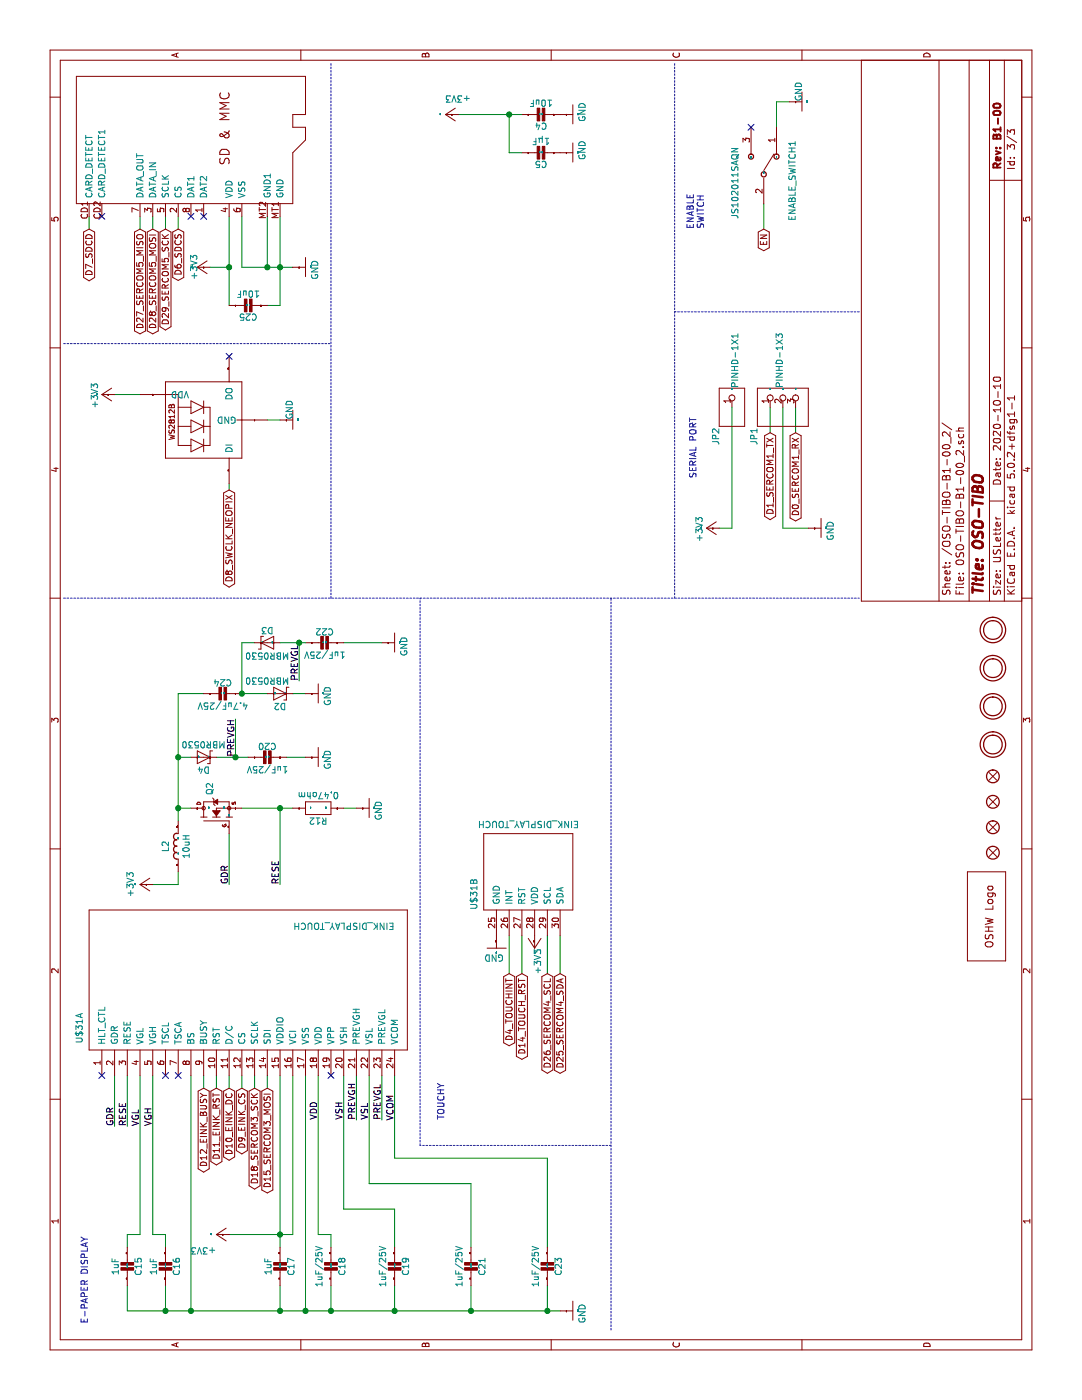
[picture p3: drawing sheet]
EESchema Schematic File Version 4
LIBS:OSO-TIBO-B1-00-cache
EELAYER 26 0
EELAYER END
$Descr USLetter 11000 8500
encoding utf-8
Sheet 3 3
Title "OSO-TIBO"
Date "2020-10-10"
Rev "B1-00"
Comp ""
Comment1 ""
Comment2 ""
Comment3 ""
Comment4 ""
$EndDescr
Wire Wire Line
	700  2600 700  3100
Wire Wire Line
	700  3100 700  3700
Wire Wire Line
	700  3700 700  4300
Wire Wire Line
	700  4300 700  4400
Wire Wire Line
	900  2200 700  2200
Wire Wire Line
	700  2200 700  2400
Wire Wire Line
	700  2400 700  2600
Wire Wire Line
	900  2600 700  2600
Wire Wire Line
	2550 2400 700  2400
Wire Wire Line
	700  3100 900  3100
Wire Wire Line
	700  3700 900  3700
Wire Wire Line
	700  4300 900  4300
Wire Wire Line
	2550 1500 700  1500
Wire Wire Line
	700  1500 700  2200
Wire Wire Line
	700  1500 700  1300
Wire Wire Line
	700  1300 700  1000
Wire Wire Line
	700  1000 900  1000
Wire Wire Line
	900  1300 700  1300
Connection ~ 700  2600
Connection ~ 700  2400
Connection ~ 700  3100
Connection ~ 700  3700
Connection ~ 700  4300
Connection ~ 700  2200
Connection ~ 700  1500
Connection ~ 700  1300
Wire Wire Line
	5550 2300 5550 2400
Wire Wire Line
	5950 3000 5950 2700
Wire Wire Line
	4650 2800 4650 2700
Wire Wire Line
	5050 2250 5050 2400
Wire Wire Line
	10200 6100 10200 6200
Wire Wire Line
	10000 6100 10200 6100
Wire Wire Line
	9300 1900 8900 1900
Wire Wire Line
	8900 1900 8900 2100
Wire Wire Line
	8900 2100 8900 2200
Wire Wire Line
	8900 2200 8900 2300
Wire Wire Line
	9300 2200 8900 2200
Wire Wire Line
	9300 2100 8900 2100
Wire Wire Line
	8600 2100 8600 2200
Wire Wire Line
	8600 2200 8900 2200
Connection ~ 8900 2200
Connection ~ 8900 2100
Wire Wire Line
	7800 6150 6850 6150
Wire Wire Line
	6850 6150 6850 6350
Wire Wire Line
	7700 2200 7700 2100
Wire Wire Line
	2550 1900 2450 1900
Text GLabel 2450 1900 0    50   BiDi ~ 0
D9_EINK_CS
Wire Wire Line
	2550 1800 2450 1800
Text GLabel 2450 1800 0    50   BiDi ~ 0
D10_EINK_DC
Wire Wire Line
	2550 1600 2450 1600
Text GLabel 2450 1600 0    50   BiDi ~ 0
D12_EINK_BUSY
Wire Wire Line
	9300 1300 9200 1300
Text GLabel 9200 1300 0    50   BiDi ~ 0
D29_SERCOM5_SCK
Wire Wire Line
	9300 1200 9200 1200
Text GLabel 9200 1200 0    50   BiDi ~ 0
D28_SERCOM5_MOSI
Wire Wire Line
	9300 1100 9200 1100
Text GLabel 9200 1100 0    50   BiDi ~ 0
D27_SERCOM5_MISO
Wire Wire Line
	9400 6000 9200 6000
Text GLabel 9200 6000 0    50   BiDi ~ 0
EN
Wire Wire Line
	4050 1200 4050 1400
Wire Wire Line
	4050 1400 4150 1400
Wire Wire Line
	1200 2200 1300 2200
Wire Wire Line
	1300 2200 2550 2200
Wire Wire Line
	1300 1800 1300 2200
Wire Wire Line
	2550 2300 1300 2300
Wire Wire Line
	1300 2200 1300 2300
Connection ~ 1300 2200
Wire Wire Line
	9300 1800 8900 1800
Wire Wire Line
	8900 1650 8900 1800
Wire Wire Line
	8600 1800 8900 1800
Connection ~ 8900 1800
Wire Wire Line
	6850 5650 6850 5750
Wire Wire Line
	6850 5750 7800 5750
Wire Wire Line
	7900 900  7900 1100
Wire Wire Line
	9800 4000 10100 4000
Wire Wire Line
	10100 4000 10100 3600
Wire Wire Line
	10100 4000 10100 4100
Wire Wire Line
	9800 4100 9800 4000
Connection ~ 10100 4000
Wire Wire Line
	2550 900  2150 900 
Text Label 2150 900  0    50   ~ 0
GDR
Wire Wire Line
	4050 1800 4450 1800
Text Label 4050 1800 0    50   ~ 0
GDR
Wire Wire Line
	2150 1000 2550 1000
Text Label 2150 1000 0    50   ~ 0
RESE
Wire Wire Line
	4650 2300 4650 2200
Wire Wire Line
	4650 2200 4050 2200
Wire Wire Line
	4650 1900 4650 2200
Text Label 4050 2200 0    50   ~ 0
RESE
Connection ~ 4650 2200
Wire Wire Line
	1200 4300 1900 4300
Wire Wire Line
	1900 4300 1900 3100
Wire Wire Line
	1900 3100 2550 3100
Text Label 2400 3100 2    50   ~ 0
VCOM
Wire Wire Line
	2200 3000 2550 3000
Text Label 2200 3000 0    50   ~ 0
PREVGL
Text Label 5650 2350 0    50   ~ 0
PREVGL
Wire Wire Line
	2550 2900 1700 2900
Wire Wire Line
	1700 2900 1700 3700
Wire Wire Line
	1700 3700 1200 3700
Text Label 2200 2900 0    50   ~ 0
VSL
Wire Wire Line
	2200 2800 2550 2800
Text Label 2200 2800 0    50   ~ 0
PREVGH
Wire Wire Line
	5050 1950 5050 1850
Wire Wire Line
	5350 1850 5050 1850
Wire Wire Line
	5050 1700 5050 1850
Text Label 5350 1850 2    50   ~ 0
PREVGH
Connection ~ 5050 1850
Wire Wire Line
	2550 2700 1500 2700
Wire Wire Line
	1500 2700 1500 3100
Wire Wire Line
	1500 3100 1200 3100
Text Label 2200 2700 0    50   ~ 0
VSH
Wire Wire Line
	1300 2500 2550 2500
Wire Wire Line
	1200 2600 1300 2600
Wire Wire Line
	1300 2600 1300 2500
Text Label 2200 2500 0    50   ~ 0
VDD
Wire Wire Line
	2550 1200 1300 1200
Wire Wire Line
	1300 1200 1300 1300
Wire Wire Line
	1300 1300 1200 1300
Text Label 2150 1200 0    50   ~ 0
VGH
Wire Wire Line
	1200 1000 1300 1000
Wire Wire Line
	1300 1000 1300 1100
Wire Wire Line
	1300 1100 2550 1100
Text Label 2150 1100 0    50   ~ 0
VGL
Wire Wire Line
	5950 2000 5950 1900
Wire Wire Line
	5950 1900 5550 1900
Wire Wire Line
	5550 2100 5550 1900
Connection ~ 5550 1900
Wire Wire Line
	4650 1400 5050 1400
Wire Wire Line
	5050 1400 5050 1500
Wire Wire Line
	4650 1400 4550 1400
Wire Wire Line
	4650 1500 4650 1400
Wire Wire Line
	5050 1400 5550 1400
Wire Wire Line
	5550 1400 5550 1600
Connection ~ 4650 1400
Connection ~ 5050 1400
Wire Wire Line
	2550 1700 2450 1700
Text GLabel 2450 1700 0    50   BiDi ~ 0
D11_EINK_RST
Wire Wire Line
	9300 1400 9200 1400
Text GLabel 9200 1400 0    50   BiDi ~ 0
D6_SDCS
Wire Wire Line
	9200 700  9300 700 
Text GLabel 9200 700  0    50   BiDi ~ 0
D7_SDCD
Wire Wire Line
	7800 6050 7600 6050
Text GLabel 7600 6050 0    50   BiDi ~ 0
D1_SERCOM1_TX
Wire Wire Line
	7800 6250 7600 6250
Text GLabel 7600 6250 0    50   BiDi ~ 0
D0_SERCOM1_RX
Wire Wire Line
	7200 1800 7150 1800
Text GLabel 7150 1800 0    50   BiDi ~ 0
D8_SWCLK_NEOPIX
Wire Wire Line
	2450 2100 2550 2100
Text GLabel 2450 2100 0    50   BiDi ~ 0
D15_SERCOM3_MOSI
Wire Wire Line
	2450 2000 2550 2000
Text GLabel 2450 2000 0    50   BiDi ~ 0
D18_SERCOM3_SCK
Wire Wire Line
	3650 4400 3350 4400
Text GLabel 3350 4400 0    50   BiDi ~ 0
D25_SERCOM4_SDA
Wire Wire Line
	3650 4300 3350 4300
Text GLabel 3350 4300 0    50   BiDi ~ 0
D26_SERCOM4_SCL
Wire Wire Line
	3350 4100 3650 4100
Text GLabel 3350 4100 0    50   BiDi ~ 0
D14_TOUCH_RST
Wire Wire Line
	3650 4000 3350 4000
Text GLabel 3350 4000 0    50   BiDi ~ 0
D4_TOUCHINT
$Comp
L OSO-TIBO-B1-00-eagle-import:GND #GND3
U 1 0 21A7002F7679BDCC
P 700 4500
AR Path="/21A7002F7679BDCC" Ref="#GND3"  Part="1" 
AR Path="/5F6E91F6/21A7002F7679BDCC" Ref="#GND03"  Part="1" 
F 0 "#GND03" H 700 4500 50  0001 C CNN
F 1 "GND" H 600 4400 50  0000 L BNN
F 2 "" H 700 4500 50  0001 C CNN
F 3 "" H 700 4500 50  0001 C CNN
	1    700  4500
	1    0    0    -1  
$EndComp
$Comp
L OSO-TIBO-B1-00-eagle-import:CAP_CERAMIC0805_10MGAP C21
U 1 0 917D69622025ECA4
P 1100 3700
AR Path="/917D69622025ECA4" Ref="C21"  Part="1" 
AR Path="/5F6E91F6/917D69622025ECA4" Ref="C21"  Part="1" 
F 0 "C21" V 1009 3750 50  0000 C CNN
F 1 "1uF/25V" V 1190 3750 50  0000 C CNN
F 2 "OSO-TIBO-B1-00:0805_10MGAP" H 1100 3700 50  0001 C CNN
F 3 "" H 1100 3700 50  0001 C CNN
	1    1100 3700
	0    -1   -1   0   
$EndComp
$Comp
L OSO-TIBO-B1-00-eagle-import:CAP_CERAMIC0805_10MGAP C19
U 1 0 AAC5233745DDAF8
P 1100 3100
AR Path="/AAC5233745DDAF8" Ref="C19"  Part="1" 
AR Path="/5F6E91F6/AAC5233745DDAF8" Ref="C19"  Part="1" 
F 0 "C19" V 1009 3150 50  0000 C CNN
F 1 "1uF/25V" V 1190 3150 50  0000 C CNN
F 2 "OSO-TIBO-B1-00:0805_10MGAP" H 1100 3100 50  0001 C CNN
F 3 "" H 1100 3100 50  0001 C CNN
	1    1100 3100
	0    -1   -1   0   
$EndComp
$Comp
L OSO-TIBO-B1-00-eagle-import:CAP_CERAMIC0805_10MGAP C23
U 1 0 4B9DF6565BEAB93E
P 1100 4300
AR Path="/4B9DF6565BEAB93E" Ref="C23"  Part="1" 
AR Path="/5F6E91F6/4B9DF6565BEAB93E" Ref="C23"  Part="1" 
F 0 "C23" V 1009 4350 50  0000 C CNN
F 1 "1uF/25V" V 1190 4350 50  0000 C CNN
F 2 "OSO-TIBO-B1-00:0805_10MGAP" H 1100 4300 50  0001 C CNN
F 3 "" H 1100 4300 50  0001 C CNN
	1    1100 4300
	0    -1   -1   0   
$EndComp
$Comp
L OSO-TIBO-B1-00-eagle-import:CAP_CERAMIC0805_10MGAP C18
U 1 0 F058B0C37B635A12
P 1100 2600
AR Path="/F058B0C37B635A12" Ref="C18"  Part="1" 
AR Path="/5F6E91F6/F058B0C37B635A12" Ref="C18"  Part="1" 
F 0 "C18" V 1009 2650 50  0000 C CNN
F 1 "1uF/25V" V 1190 2650 50  0000 C CNN
F 2 "OSO-TIBO-B1-00:0805_10MGAP" H 1100 2600 50  0001 C CNN
F 3 "" H 1100 2600 50  0001 C CNN
	1    1100 2600
	0    -1   -1   0   
$EndComp
$Comp
L OSO-TIBO-B1-00-eagle-import:CAP_CERAMIC0805_10MGAP C17
U 1 0 D2C6A9CEA3BC34D1
P 1100 2200
AR Path="/D2C6A9CEA3BC34D1" Ref="C17"  Part="1" 
AR Path="/5F6E91F6/D2C6A9CEA3BC34D1" Ref="C17"  Part="1" 
F 0 "C17" V 1009 2250 50  0000 C CNN
F 1 "1uF" V 1190 2250 50  0000 C CNN
F 2 "OSO-TIBO-B1-00:0805_10MGAP" H 1100 2200 50  0001 C CNN
F 3 "" H 1100 2200 50  0001 C CNN
	1    1100 2200
	0    -1   -1   0   
$EndComp
$Comp
L OSO-TIBO-B1-00-eagle-import:CAP_CERAMIC0805_10MGAP C16
U 1 0 6A50AA8C7989D20F
P 1100 1300
AR Path="/6A50AA8C7989D20F" Ref="C16"  Part="1" 
AR Path="/5F6E91F6/6A50AA8C7989D20F" Ref="C16"  Part="1" 
F 0 "C16" V 1009 1350 50  0000 C CNN
F 1 "1uF" V 1190 1350 50  0000 C CNN
F 2 "OSO-TIBO-B1-00:0805_10MGAP" H 1100 1300 50  0001 C CNN
F 3 "" H 1100 1300 50  0001 C CNN
	1    1100 1300
	0    -1   -1   0   
$EndComp
$Comp
L OSO-TIBO-B1-00-eagle-import:CAP_CERAMIC0805_10MGAP C15
U 1 0 AF22654206613D84
P 1100 1000
AR Path="/AF22654206613D84" Ref="C15"  Part="1" 
AR Path="/5F6E91F6/AF22654206613D84" Ref="C15"  Part="1" 
F 0 "C15" V 1009 1050 50  0000 C CNN
F 1 "1uF" V 1190 1050 50  0000 C CNN
F 2 "OSO-TIBO-B1-00:0805_10MGAP" H 1100 1000 50  0001 C CNN
F 3 "" H 1100 1000 50  0001 C CNN
	1    1100 1000
	0    -1   -1   0   
$EndComp
$Comp
L OSO-TIBO-B1-00-eagle-import:CAP_CERAMIC0805_10MGAP C20
U 1 0 C047EA934AE2890
P 5050 2150
AR Path="/C047EA934AE2890" Ref="C20"  Part="1" 
AR Path="/5F6E91F6/C047EA934AE2890" Ref="C20"  Part="1" 
F 0 "C20" V 4960 2199 50  0000 C CNN
F 1 "1uF/25V" V 5141 2199 50  0000 C CNN
F 2 "OSO-TIBO-B1-00:0805_10MGAP" H 5050 2150 50  0001 C CNN
F 3 "" H 5050 2150 50  0001 C CNN
	1    5050 2150
	-1   0    0    -1  
$EndComp
$Comp
L OSO-TIBO-B1-00-eagle-import:CAP_CERAMIC0805_10MGAP C22
U 1 0 2B468CD54F1DA33C
P 5950 2600
AR Path="/2B468CD54F1DA33C" Ref="C22"  Part="1" 
AR Path="/5F6E91F6/2B468CD54F1DA33C" Ref="C22"  Part="1" 
F 0 "C22" V 5860 2649 50  0000 C CNN
F 1 "1uF/25V" V 6041 2649 50  0000 C CNN
F 2 "OSO-TIBO-B1-00:0805_10MGAP" H 5950 2600 50  0001 C CNN
F 3 "" H 5950 2600 50  0001 C CNN
	1    5950 2600
	-1   0    0    -1  
$EndComp
$Comp
L OSO-TIBO-B1-00-eagle-import:DIODE-SCHOTTKYSOD-123 D2
U 1 0 A021D8E1700986F3
P 5550 2200
AR Path="/A021D8E1700986F3" Ref="D2"  Part="1" 
AR Path="/5F6E91F6/A021D8E1700986F3" Ref="D2"  Part="1" 
F 0 "D2" H 5550 2300 50  0000 C CNN
F 1 "MBR0530" H 5450 2100 50  0000 C CNN
F 2 "OSO-TIBO-B1-00:SOD-123" H 5550 2200 50  0001 C CNN
F 3 "" H 5550 2200 50  0001 C CNN
	1    5550 2200
	0    -1   1    0   
$EndComp
$Comp
L OSO-TIBO-B1-00-eagle-import:GND #U$9
U 1 0 BC0C1BC29B8BA149
P 5950 3100
AR Path="/BC0C1BC29B8BA149" Ref="#U$9"  Part="1" 
AR Path="/5F6E91F6/BC0C1BC29B8BA149" Ref="#U$09"  Part="1" 
F 0 "#U$09" H 5950 3100 50  0001 C CNN
F 1 "GND" H 5900 3000 50  0000 L BNN
F 2 "" H 5950 3100 50  0001 C CNN
F 3 "" H 5950 3100 50  0001 C CNN
	1    5950 3100
	-1   0    0    -1  
$EndComp
$Comp
L OSO-TIBO-B1-00-eagle-import:DIODE-SCHOTTKYSOD-123 D3
U 1 0 ACB2CC2F69D8774A
P 5950 2100
AR Path="/ACB2CC2F69D8774A" Ref="D3"  Part="1" 
AR Path="/5F6E91F6/ACB2CC2F69D8774A" Ref="D3"  Part="1" 
F 0 "D3" H 5950 2200 50  0000 C CNN
F 1 "MBR0530" H 5950 2001 50  0000 C CNN
F 2 "OSO-TIBO-B1-00:SOD-123" H 5950 2100 50  0001 C CNN
F 3 "" H 5950 2100 50  0001 C CNN
	1    5950 2100
	0    1    -1   0   
$EndComp
$Comp
L OSO-TIBO-B1-00-eagle-import:CAP_CERAMIC0805-NOOUTLINE C24
U 1 0 51FC2FBC01F76358
P 5550 1800
AR Path="/51FC2FBC01F76358" Ref="C24"  Part="1" 
AR Path="/5F6E91F6/51FC2FBC01F76358" Ref="C24"  Part="1" 
F 0 "C24" V 5460 1849 50  0000 C CNN
F 1 "4.7uF/25V" V 5641 1849 50  0000 C CNN
F 2 "OSO-TIBO-B1-00:0805-NO" H 5550 1800 50  0001 C CNN
F 3 "" H 5550 1800 50  0001 C CNN
	1    5550 1800
	-1   0    0    -1  
$EndComp
$Comp
L OSO-TIBO-B1-00-eagle-import:DIODE-SCHOTTKYSOD-123 D4
U 1 0 DBE7B4438CABE33D
P 5050 1600
AR Path="/DBE7B4438CABE33D" Ref="D4"  Part="1" 
AR Path="/5F6E91F6/DBE7B4438CABE33D" Ref="D4"  Part="1" 
F 0 "D4" H 5050 1700 50  0000 C CNN
F 1 "MBR0530" H 5050 1502 50  0000 C CNN
F 2 "OSO-TIBO-B1-00:SOD-123" H 5050 1600 50  0001 C CNN
F 3 "" H 5050 1600 50  0001 C CNN
	1    5050 1600
	0    -1   1    0   
$EndComp
$Comp
L OSO-TIBO-B1-00-eagle-import:RESISTOR0805_10MGAP R12
U 1 0 1BE745DAA80EB81E
P 4650 2500
AR Path="/1BE745DAA80EB81E" Ref="R12"  Part="1" 
AR Path="/5F6E91F6/1BE745DAA80EB81E" Ref="R12"  Part="1" 
F 0 "R12" H 4650 2600 50  0000 C CNN
F 1 "0.47ohm" H 4650 2400 50  0000 C CNN
F 2 "OSO-TIBO-B1-00:0805_10MGAP" H 4650 2500 50  0001 C CNN
F 3 "" H 4650 2500 50  0001 C CNN
	1    4650 2500
	0    -1   1    0   
$EndComp
$Comp
L OSO-TIBO-B1-00-eagle-import:GND #U$10
U 1 0 47A4CA199B2F7804
P 4650 2900
AR Path="/47A4CA199B2F7804" Ref="#U$10"  Part="1" 
AR Path="/5F6E91F6/47A4CA199B2F7804" Ref="#U$010"  Part="1" 
F 0 "#U$010" H 4650 2900 50  0001 C CNN
F 1 "GND" H 4590 2800 50  0000 L BNN
F 2 "" H 4650 2900 50  0001 C CNN
F 3 "" H 4650 2900 50  0001 C CNN
	1    4650 2900
	-1   0    0    -1  
$EndComp
$Comp
L OSO-TIBO-B1-00-eagle-import:IRLML2060TRPBF Q2
U 1 0 9CC25A8965F17A4E
P 4550 1700
AR Path="/9CC25A8965F17A4E" Ref="Q2"  Part="1" 
AR Path="/5F6E91F6/9CC25A8965F17A4E" Ref="Q2"  Part="1" 
F 0 "Q2" H 4750 1725 50  0000 L BNN
F 1 "IRLML0100" H 4750 1650 50  0001 L BNN
F 2 "OSO-TIBO-B1-00:SOT23-3" H 4550 1700 50  0001 C CNN
F 3 "" H 4550 1700 50  0001 C CNN
	1    4550 1700
	1    0    0    -1  
$EndComp
$Comp
L OSO-TIBO-B1-00-eagle-import:GND #U$14
U 1 0 9F7E67D4491AF09A
P 5050 2500
AR Path="/9F7E67D4491AF09A" Ref="#U$14"  Part="1" 
AR Path="/5F6E91F6/9F7E67D4491AF09A" Ref="#U$014"  Part="1" 
F 0 "#U$014" H 5050 2500 50  0001 C CNN
F 1 "GND" H 4990 2400 50  0000 L BNN
F 2 "" H 5050 2500 50  0001 C CNN
F 3 "" H 5050 2500 50  0001 C CNN
	1    5050 2500
	-1   0    0    -1  
$EndComp
$Comp
L OSO-TIBO-B1-00-eagle-import:GND #U$16
U 1 0 F4EDE20C41A0958E
P 5550 2500
AR Path="/F4EDE20C41A0958E" Ref="#U$16"  Part="1" 
AR Path="/5F6E91F6/F4EDE20C41A0958E" Ref="#U$016"  Part="1" 
F 0 "#U$016" H 5550 2500 50  0001 C CNN
F 1 "GND" H 5490 2400 50  0000 L BNN
F 2 "" H 5550 2500 50  0001 C CNN
F 3 "" H 5550 2500 50  0001 C CNN
	1    5550 2500
	-1   0    0    -1  
$EndComp
$Comp
L OSO-TIBO-B1-00-eagle-import:GND #U$12
U 1 0 8A2E4898CB8F9854
P 10200 6300
AR Path="/8A2E4898CB8F9854" Ref="#U$12"  Part="1" 
AR Path="/5F6E91F6/8A2E4898CB8F9854" Ref="#U$012"  Part="1" 
F 0 "#U$012" H 10200 6300 50  0001 C CNN
F 1 "GND" H 10040 6300 50  0000 L BNN
F 2 "" H 10200 6300 50  0001 C CNN
F 3 "" H 10200 6300 50  0001 C CNN
	1    10200 6300
	-1   0    0    -1  
$EndComp
$Comp
L OSO-TIBO-B1-00-eagle-import:+3V3 #+3V7
U 1 0 6BD379B2A36165E5
P 4050 1100
AR Path="/6BD379B2A36165E5" Ref="#+3V7"  Part="1" 
AR Path="/5F6E91F6/6BD379B2A36165E5" Ref="#+3V07"  Part="1" 
F 0 "#+3V07" H 4050 1100 50  0001 C CNN
F 1 "+3V3" H 3950 1150 50  0000 L BNN
F 2 "" H 4050 1100 50  0001 C CNN
F 3 "" H 4050 1100 50  0001 C CNN
	1    4050 1100
	1    0    0    -1  
$EndComp
$Comp
L OSO-TIBO-B1-00-eagle-import:+3V3 #+3V8
U 1 0 103CA66A1B9F338C
P 1300 1700
AR Path="/103CA66A1B9F338C" Ref="#+3V8"  Part="1" 
AR Path="/5F6E91F6/103CA66A1B9F338C" Ref="#+3V08"  Part="1" 
F 0 "#+3V08" H 1300 1700 50  0001 C CNN
F 1 "+3V3" V 1200 1700 50  0000 L BNN
F 2 "" H 1300 1700 50  0001 C CNN
F 3 "" H 1300 1700 50  0001 C CNN
	1    1300 1700
	1    0    0    -1  
$EndComp
$Comp
L OSO-TIBO-B1-00-eagle-import:OSHWLOGOLOGO5MM GOLD_ORB_SM1
U 1 0 8C1C649C7DD2BEEE
P 3450 7900
AR Path="/8C1C649C7DD2BEEE" Ref="GOLD_ORB_SM1"  Part="1" 
AR Path="/5F6E91F6/8C1C649C7DD2BEEE" Ref="GOLD_ORB_SM1"  Part="1" 
F 0 "GOLD_ORB_SM1" H 3450 7900 50  0001 C CNN
F 1 "OSHWLOGOLOGO5MM" H 3450 7900 50  0001 C CNN
F 2 "OSO-TIBO-B1-00:OSHW_5MM" H 3450 7900 50  0001 C CNN
F 3 "" H 3450 7900 50  0001 C CNN
	1    3450 7900
	1    0    0    -1  
$EndComp
$Comp
L OSO-TIBO-B1-00-eagle-import:MOUNTINGHOLE2.5 U$1
U 1 0 72343DC51274F93
P 6050 7800
AR Path="/72343DC51274F93" Ref="U$1"  Part="1" 
AR Path="/5F6E91F6/72343DC51274F93" Ref="U$1"  Part="1" 
F 0 "U$1" H 6050 7800 50  0001 C CNN
F 1 "MOUNTINGHOLE2.5" H 6050 7800 50  0001 C CNN
F 2 "OSO-TIBO-B1-00:MOUNTINGHOLE_2.5_PLATED" H 6050 7800 50  0001 C CNN
F 3 "" H 6050 7800 50  0001 C CNN
	1    6050 7800
	1    0    0    -1  
$EndComp
$Comp
L OSO-TIBO-B1-00-eagle-import:MOUNTINGHOLE2.5 U$4
U 1 0 CC0C89126F721AB2
P 5750 7800
AR Path="/CC0C89126F721AB2" Ref="U$4"  Part="1" 
AR Path="/5F6E91F6/CC0C89126F721AB2" Ref="U$4"  Part="1" 
F 0 "U$4" H 5750 7800 50  0001 C CNN
F 1 "MOUNTINGHOLE2.5" H 5750 7800 50  0001 C CNN
F 2 "OSO-TIBO-B1-00:MOUNTINGHOLE_2.5_PLATED" H 5750 7800 50  0001 C CNN
F 3 "" H 5750 7800 50  0001 C CNN
	1    5750 7800
	1    0    0    -1  
$EndComp
$Comp
L OSO-TIBO-B1-00-eagle-import:FIDUCIAL_1MM FID3
U 1 0 2630FAF44801E4DA
P 4700 7800
AR Path="/2630FAF44801E4DA" Ref="FID3"  Part="1" 
AR Path="/5F6E91F6/2630FAF44801E4DA" Ref="FID3"  Part="1" 
F 0 "FID3" H 4700 7800 50  0001 C CNN
F 1 "FIDUCIAL_1MM" H 4700 7800 50  0001 C CNN
F 2 "OSO-TIBO-B1-00:FIDUCIAL_1MM" H 4700 7800 50  0001 C CNN
F 3 "" H 4700 7800 50  0001 C CNN
	1    4700 7800
	1    0    0    -1  
$EndComp
$Comp
L OSO-TIBO-B1-00-eagle-import:FIDUCIAL_1MM FID1
U 1 0 A989F55FDB63CB8D
P 4500 7800
AR Path="/A989F55FDB63CB8D" Ref="FID1"  Part="1" 
AR Path="/5F6E91F6/A989F55FDB63CB8D" Ref="FID1"  Part="1" 
F 0 "FID1" H 4500 7800 50  0001 C CNN
F 1 "FIDUCIAL_1MM" H 4500 7800 50  0001 C CNN
F 2 "OSO-TIBO-B1-00:FIDUCIAL_1MM" H 4500 7800 50  0001 C CNN
F 3 "" H 4500 7800 50  0001 C CNN
	1    4500 7800
	1    0    0    -1  
$EndComp
$Comp
L OSO-TIBO-B1-00-eagle-import:FIDUCIAL_1MM FID4
U 1 0 50A9E3ABB6EBE2E3
P 4300 7800
AR Path="/50A9E3ABB6EBE2E3" Ref="FID4"  Part="1" 
AR Path="/5F6E91F6/50A9E3ABB6EBE2E3" Ref="FID4"  Part="1" 
F 0 "FID4" H 4300 7800 50  0001 C CNN
F 1 "FIDUCIAL_1MM" H 4300 7800 50  0001 C CNN
F 2 "OSO-TIBO-B1-00:FIDUCIAL_1MM" H 4300 7800 50  0001 C CNN
F 3 "" H 4300 7800 50  0001 C CNN
	1    4300 7800
	1    0    0    -1  
$EndComp
$Comp
L OSO-TIBO-B1-00-eagle-import:MOUNTINGHOLE2.5 U$5
U 1 0 8388261B81F2EEA7
P 5450 7800
AR Path="/8388261B81F2EEA7" Ref="U$5"  Part="1" 
AR Path="/5F6E91F6/8388261B81F2EEA7" Ref="U$5"  Part="1" 
F 0 "U$5" H 5450 7800 50  0001 C CNN
F 1 "MOUNTINGHOLE2.5" H 5450 7800 50  0001 C CNN
F 2 "OSO-TIBO-B1-00:MOUNTINGHOLE_2.5_PLATED" H 5450 7800 50  0001 C CNN
F 3 "" H 5450 7800 50  0001 C CNN
	1    5450 7800
	1    0    0    -1  
$EndComp
$Comp
L OSO-TIBO-B1-00-eagle-import:MOUNTINGHOLE2.5 U$7
U 1 0 1A9DDAF455831458
P 5150 7800
AR Path="/1A9DDAF455831458" Ref="U$7"  Part="1" 
AR Path="/5F6E91F6/1A9DDAF455831458" Ref="U$7"  Part="1" 
F 0 "U$7" H 5150 7800 50  0001 C CNN
F 1 "MOUNTINGHOLE2.5" H 5150 7800 50  0001 C CNN
F 2 "OSO-TIBO-B1-00:MOUNTINGHOLE_2.5_PLATED" H 5150 7800 50  0001 C CNN
F 3 "" H 5150 7800 50  0001 C CNN
	1    5150 7800
	1    0    0    -1  
$EndComp
$Comp
L OSO-TIBO-B1-00-eagle-import:FIDUCIAL_1MM FID2
U 1 0 B067C711E067070F
P 4900 7800
AR Path="/B067C711E067070F" Ref="FID2"  Part="1" 
AR Path="/5F6E91F6/B067C711E067070F" Ref="FID2"  Part="1" 
F 0 "FID2" H 4900 7800 50  0001 C CNN
F 1 "FIDUCIAL_1MM" H 4900 7800 50  0001 C CNN
F 2 "OSO-TIBO-B1-00:FIDUCIAL_1MM" H 4900 7800 50  0001 C CNN
F 3 "" H 4900 7800 50  0001 C CNN
	1    4900 7800
	1    0    0    -1  
$EndComp
$Comp
L OSO-TIBO-B1-00-eagle-import:MICROSD MICROSD
U 1 0 90A4D1F325AD109F
P 10000 1400
AR Path="/90A4D1F325AD109F" Ref="MICROSD"  Part="1" 
AR Path="/5F6E91F6/90A4D1F325AD109F" Ref="MICROSD1"  Part="1" 
F 0 "MICROSD1" H 10000 1400 50  0001 C CNN
F 1 "MICROSD" H 10000 1400 50  0001 C CNN
F 2 "OSO-TIBO-B1-00:MICROSD" H 10000 1400 50  0001 C CNN
F 3 "" H 10000 1400 50  0001 C CNN
	1    10000 1400
	1    0    0    -1  
$EndComp
$Comp
L OSO-TIBO-B1-00-eagle-import:GND #GND2
U 1 0 350FEA2913A376EC
P 8900 2400
AR Path="/350FEA2913A376EC" Ref="#GND2"  Part="1" 
AR Path="/5F6E91F6/350FEA2913A376EC" Ref="#GND02"  Part="1" 
F 0 "#GND02" H 8900 2400 50  0001 C CNN
F 1 "GND" H 8800 2300 50  0000 L BNN
F 2 "" H 8900 2400 50  0001 C CNN
F 3 "" H 8900 2400 50  0001 C CNN
	1    8900 2400
	1    0    0    -1  
$EndComp
$Comp
L OSO-TIBO-B1-00-eagle-import:+3V3 #+3V12
U 1 0 EBFBA6CEB115A5D5
P 8900 1550
AR Path="/EBFBA6CEB115A5D5" Ref="#+3V12"  Part="1" 
AR Path="/5F6E91F6/EBFBA6CEB115A5D5" Ref="#+3V012"  Part="1" 
F 0 "#+3V012" H 8900 1550 50  0001 C CNN
F 1 "+3V3" H 8800 1550 50  0000 L BNN
F 2 "" H 8900 1550 50  0001 C CNN
F 3 "" H 8900 1550 50  0001 C CNN
	1    8900 1550
	1    0    0    -1  
$EndComp
$Comp
L OSO-TIBO-B1-00-eagle-import:CAP_CERAMIC0805_10MGAP C25
U 1 0 E8AB4CCFED6ECF5C
P 8600 2000
AR Path="/E8AB4CCFED6ECF5C" Ref="C25"  Part="1" 
AR Path="/5F6E91F6/E8AB4CCFED6ECF5C" Ref="C25"  Part="1" 
F 0 "C25" V 8509 2049 50  0000 C CNN
F 1 "10uF" V 8690 2049 50  0000 C CNN
F 2 "OSO-TIBO-B1-00:0805_10MGAP" H 8600 2000 50  0001 C CNN
F 3 "" H 8600 2000 50  0001 C CNN
	1    8600 2000
	1    0    0    -1  
$EndComp
$Comp
L OSO-TIBO-B1-00-eagle-import:PINHD-1X3 JP1
U 1 0 848DA6002F430EF2
P 7900 6150
AR Path="/848DA6002F430EF2" Ref="JP1"  Part="1" 
AR Path="/5F6E91F6/848DA6002F430EF2" Ref="JP1"  Part="1" 
F 0 "JP1" H 7500 6350 50  0000 L BNN
F 1 "PINHD-1X3" H 7950 6150 50  0000 L BNN
F 2 "OSO-TIBO-B1-00:1X03" H 7900 6150 50  0001 C CNN
F 3 "" H 7900 6150 50  0001 C CNN
	1    7900 6150
	1    0    0    -1  
$EndComp
$Comp
L OSO-TIBO-B1-00-eagle-import:GND #GND6
U 1 0 714A278CA07C0193
P 6850 6450
AR Path="/714A278CA07C0193" Ref="#GND6"  Part="1" 
AR Path="/5F6E91F6/714A278CA07C0193" Ref="#GND06"  Part="1" 
F 0 "#GND06" H 6850 6450 50  0001 C CNN
F 1 "GND" H 6750 6350 50  0000 L BNN
F 2 "" H 6850 6450 50  0001 C CNN
F 3 "" H 6850 6450 50  0001 C CNN
	1    6850 6450
	1    0    0    -1  
$EndComp
$Comp
L OSO-TIBO-B1-00-eagle-import:PINHD-1X1 JP2
U 1 0 4804D7FCFA93C76E
P 7900 5750
AR Path="/4804D7FCFA93C76E" Ref="JP2"  Part="1" 
AR Path="/5F6E91F6/4804D7FCFA93C76E" Ref="JP2"  Part="1" 
F 0 "JP2" H 7500 5850 50  0000 L BNN
F 1 "PINHD-1X1" H 7950 5700 50  0000 L BNN
F 2 "OSO-TIBO-B1-00:1X01" H 7900 5750 50  0001 C CNN
F 3 "" H 7900 5750 50  0001 C CNN
	1    7900 5750
	1    0    0    -1  
$EndComp
$Comp
L OSO-TIBO-B1-00-eagle-import:+3V3 #+3V17
U 1 0 1AE87FA95A55E1
P 6850 5550
AR Path="/1AE87FA95A55E1" Ref="#+3V17"  Part="1" 
AR Path="/5F6E91F6/1AE87FA95A55E1" Ref="#+3V017"  Part="1" 
F 0 "#+3V017" H 6850 5550 50  0001 C CNN
F 1 "+3V3" H 6740 5580 50  0000 L BNN
F 2 "" H 6850 5550 50  0001 C CNN
F 3 "" H 6850 5550 50  0001 C CNN
	1    6850 5550
	1    0    0    -1  
$EndComp
$Comp
L OSO-TIBO-B1-00-eagle-import:WS2812B_4020 NEOPIXEL
U 1 0 3D90E3472688347C
P 7700 1700
AR Path="/3D90E3472688347C" Ref="NEOPIXEL"  Part="1" 
AR Path="/5F6E91F6/3D90E3472688347C" Ref="NEOPIXEL1"  Part="1" 
F 0 "NEOPIXEL1" H 7700 1700 50  0001 C CNN
F 1 "WS2812B_4020" H 7700 1700 50  0001 C CNN
F 2 "OSO-TIBO-B1-00:WS2812B_4020" H 7700 1700 50  0001 C CNN
F 3 "" H 7700 1700 50  0001 C CNN
	1    7700 1700
	1    0    0    -1  
$EndComp
$Comp
L OSO-TIBO-B1-00-eagle-import:+3V3 #+3V1
U 1 0 B2DE5E0C406B5002
P 7900 800
AR Path="/B2DE5E0C406B5002" Ref="#+3V1"  Part="1" 
AR Path="/5F6E91F6/B2DE5E0C406B5002" Ref="#+3V01"  Part="1" 
F 0 "#+3V01" H 7900 800 50  0001 C CNN
F 1 "+3V3" H 7790 830 50  0000 L BNN
F 2 "" H 7900 800 50  0001 C CNN
F 3 "" H 7900 800 50  0001 C CNN
	1    7900 800 
	1    0    0    -1  
$EndComp
$Comp
L OSO-TIBO-B1-00-eagle-import:GND #U$35
U 1 0 C3F28A30B6DE689A
P 7700 2300
AR Path="/C3F28A30B6DE689A" Ref="#U$35"  Part="1" 
AR Path="/5F6E91F6/C3F28A30B6DE689A" Ref="#U$035"  Part="1" 
F 0 "#U$035" H 7700 2300 50  0001 C CNN
F 1 "GND" H 7540 2300 50  0000 L BNN
F 2 "" H 7700 2300 50  0001 C CNN
F 3 "" H 7700 2300 50  0001 C CNN
	1    7700 2300
	-1   0    0    -1  
$EndComp
$Comp
L OSO-TIBO-B1-00-eagle-import:EINK_DISPLAY_TOUCH U$31
U 1 0 A05F7C0BF2AE8625
P 2750 700
AR Path="/A05F7C0BF2AE8625" Ref="U$31"  Part="1" 
AR Path="/5F6E91F6/A05F7C0BF2AE8625" Ref="U$31"  Part="1" 
F 0 "U$31" H 2800 750 50  0000 L BNN
F 1 "EINK_DISPLAY_TOUCH" V 3750 -1700 50  0000 L BNN
F 2 "OSO-TIBO-B1-00:EINK_DISPLAY_2_7_IN_TOUCH" H 2750 700 50  0001 C CNN
F 3 "" H 2750 700 50  0001 C CNN
	1    2750 700 
	1    0    0    -1  
$EndComp
$Comp
L OSO-TIBO-B1-00-eagle-import:EINK_DISPLAY_TOUCH U$31
U 2 0 A05F7C0BF2AE8629
P 3850 3800
AR Path="/A05F7C0BF2AE8629" Ref="U$31"  Part="2" 
AR Path="/5F6E91F6/A05F7C0BF2AE8629" Ref="U$31"  Part="2" 
F 0 "U$31" H 3850 3850 50  0000 L BNN
F 1 "EINK_DISPLAY_TOUCH" V 4550 3050 50  0000 L BNN
F 2 "OSO-TIBO-B1-00:EINK_DISPLAY_2_7_IN_TOUCH" H 3850 3800 50  0001 C CNN
F 3 "" H 3850 3800 50  0001 C CNN
	2    3850 3800
	1    0    0    -1  
$EndComp
$Comp
L OSO-TIBO-B1-00-eagle-import:JS102011SAQN ENABLE_SWITCH
U 1 0 EF3AAED56CCC2BB9
P 9700 6000
AR Path="/EF3AAED56CCC2BB9" Ref="ENABLE_SWITCH"  Part="1" 
AR Path="/5F6E91F6/EF3AAED56CCC2BB9" Ref="ENABLE_SWITCH1"  Part="1" 
F 0 "ENABLE_SWITCH1" H 9500 6200 50  0000 L BNN
F 1 "JS102011SAQN" H 9550 5750 50  0000 L BNN
F 2 "OSO-TIBO-B1-00:SW_JS102011SAQN" H 9700 6000 50  0001 C CNN
F 3 "" H 9700 6000 50  0001 C CNN
	1    9700 6000
	-1   0    0    1   
$EndComp
$Comp
L OSO-TIBO-B1-00-eagle-import:+3V3 #+3V14
U 1 0 1BB81F91E7B6C004
P 3550 4200
AR Path="/1BB81F91E7B6C004" Ref="#+3V14"  Part="1" 
AR Path="/5F6E91F6/1BB81F91E7B6C004" Ref="#+3V014"  Part="1" 
F 0 "#+3V014" H 3550 4200 50  0001 C CNN
F 1 "+3V3" V 3550 4200 50  0000 L BNN
F 2 "" H 3550 4200 50  0001 C CNN
F 3 "" H 3550 4200 50  0001 C CNN
	1    3550 4200
	0    -1   -1   0   
$EndComp
$Comp
L OSO-TIBO-B1-00-eagle-import:GND #U$15
U 1 0 772292A5D0458224
P 3550 3900
AR Path="/772292A5D0458224" Ref="#U$15"  Part="1" 
AR Path="/5F6E91F6/772292A5D0458224" Ref="#U$015"  Part="1" 
F 0 "#U$015" H 3550 3900 50  0001 C CNN
F 1 "GND" H 3490 3800 50  0000 L BNN
F 2 "" H 3550 3900 50  0001 C CNN
F 3 "" H 3550 3900 50  0001 C CNN
	1    3550 3900
	0    1    -1   0   
$EndComp
$Comp
L OSO-TIBO-B1-00-eagle-import:MICROBUILDER_INDUCTORNR401_BIGPADS L2
U 1 0 18D62AF1CFAC69F3
P 4350 1400
AR Path="/18D62AF1CFAC69F3" Ref="L2"  Part="1" 
AR Path="/5F6E91F6/18D62AF1CFAC69F3" Ref="L2"  Part="1" 
F 0 "L2" H 4350 1500 50  0000 C CNN
F 1 "10uH" H 4350 1339 50  0000 C CNN
F 2 "OSO-TIBO-B1-00:MICROBUILDER_INDUCTOR_4X4MM_NR401_BIGPADS" H 4350 1400 50  0001 C CNN
F 3 "" H 4350 1400 50  0001 C CNN
	1    4350 1400
	1    0    0    -1  
$EndComp
$Comp
L OSO-TIBO-B1-00-eagle-import:CAP_CERAMIC0805-NOOUTLINE C4
U 1 0 5CC009DAD8933479
P 10100 4300
AR Path="/5CC009DAD8933479" Ref="C4"  Part="1" 
AR Path="/5F6E91F6/5CC009DAD8933479" Ref="C4"  Part="1" 
F 0 "C4" V 10009 4349 50  0000 C CNN
F 1 "10uF" V 10190 4349 50  0000 C CNN
F 2 "OSO-TIBO-B1-00:0805-NO" H 10100 4300 50  0001 C CNN
F 3 "" H 10100 4300 50  0001 C CNN
	1    10100 4300
	1    0    0    -1  
$EndComp
$Comp
L OSO-TIBO-B1-00-eagle-import:GND #U$32
U 1 0 E7810CA7708AA1F2
P 10100 4500
AR Path="/E7810CA7708AA1F2" Ref="#U$32"  Part="1" 
AR Path="/5F6E91F6/E7810CA7708AA1F2" Ref="#U$032"  Part="1" 
F 0 "#U$032" H 10100 4500 50  0001 C CNN
F 1 "GND" H 10040 4400 50  0000 L BNN
F 2 "" H 10100 4500 50  0001 C CNN
F 3 "" H 10100 4500 50  0001 C CNN
	1    10100 4500
	1    0    0    -1  
$EndComp
$Comp
L OSO-TIBO-B1-00-eagle-import:CAP_CERAMIC0805-NOOUTLINE C5
U 1 0 742D2928C812EEE4
P 9800 4300
AR Path="/742D2928C812EEE4" Ref="C5"  Part="1" 
AR Path="/5F6E91F6/742D2928C812EEE4" Ref="C5"  Part="1" 
F 0 "C5" V 9709 4349 50  0000 C CNN
F 1 "1µF" V 9890 4349 50  0000 C CNN
F 2 "OSO-TIBO-B1-00:0805-NO" H 9800 4300 50  0001 C CNN
F 3 "" H 9800 4300 50  0001 C CNN
	1    9800 4300
	1    0    0    -1  
$EndComp
$Comp
L OSO-TIBO-B1-00-eagle-import:GND #U$43
U 1 0 65ADB87CA1A7B7FC
P 9800 4500
AR Path="/65ADB87CA1A7B7FC" Ref="#U$43"  Part="1" 
AR Path="/5F6E91F6/65ADB87CA1A7B7FC" Ref="#U$043"  Part="1" 
F 0 "#U$043" H 9800 4500 50  0001 C CNN
F 1 "GND" H 9740 4400 50  0000 L BNN
F 2 "" H 9800 4500 50  0001 C CNN
F 3 "" H 9800 4500 50  0001 C CNN
	1    9800 4500
	1    0    0    -1  
$EndComp
$Comp
L OSO-TIBO-B1-00-eagle-import:+3V3 #+3V18
U 1 0 AAC3C12A22D67B66
P 10100 3500
AR Path="/AAC3C12A22D67B66" Ref="#+3V18"  Part="1" 
AR Path="/5F6E91F6/AAC3C12A22D67B66" Ref="#+3V018"  Part="1" 
F 0 "#+3V018" H 10100 3500 50  0001 C CNN
F 1 "+3V3" V 10000 3300 50  0000 L BNN
F 2 "" H 10100 3500 50  0001 C CNN
F 3 "" H 10100 3500 50  0001 C CNN
	1    10100 3500
	-1   0    0    -1  
$EndComp
Text Notes 600  700  0    50   ~ 0
E-PAPER DISPLAY
Text Notes 9200 5540 0    50   ~ 0
ENABLE\nSWITCH
Text Notes 7240 5480 0    50   ~ 0
SERIAL PORT
Wire Notes Line
	8300 500  8300 2600
Wire Notes Line
	550  4800 6300 4800
Wire Notes Line
	6300 2600 10500 2600
Wire Notes Line
	6300 5300 10500 5300
NoConn ~ 8200 1800
Wire Wire Line
	5950 2200 5950 2350
Wire Wire Line
	5650 2350 5950 2350
Connection ~ 5950 2350
Wire Wire Line
	5950 2350 5950 2400
NoConn ~ 2550 2600
NoConn ~ 2550 1400
NoConn ~ 2550 1300
NoConn ~ 2550 800 
NoConn ~ 9300 1600
NoConn ~ 9300 1500
NoConn ~ 9300 800 
Wire Notes Line
	6300 500  6300 6750
Wire Notes Line
	8550 6750 8550 5300
NoConn ~ 10000 5900
Wire Notes Line
	2000 4800 2000 3300
Wire Notes Line
	2000 3300 6300 3300
Text Notes 2200 3500 0    50   ~ 0
TOUCHY
$EndSCHEMATC
